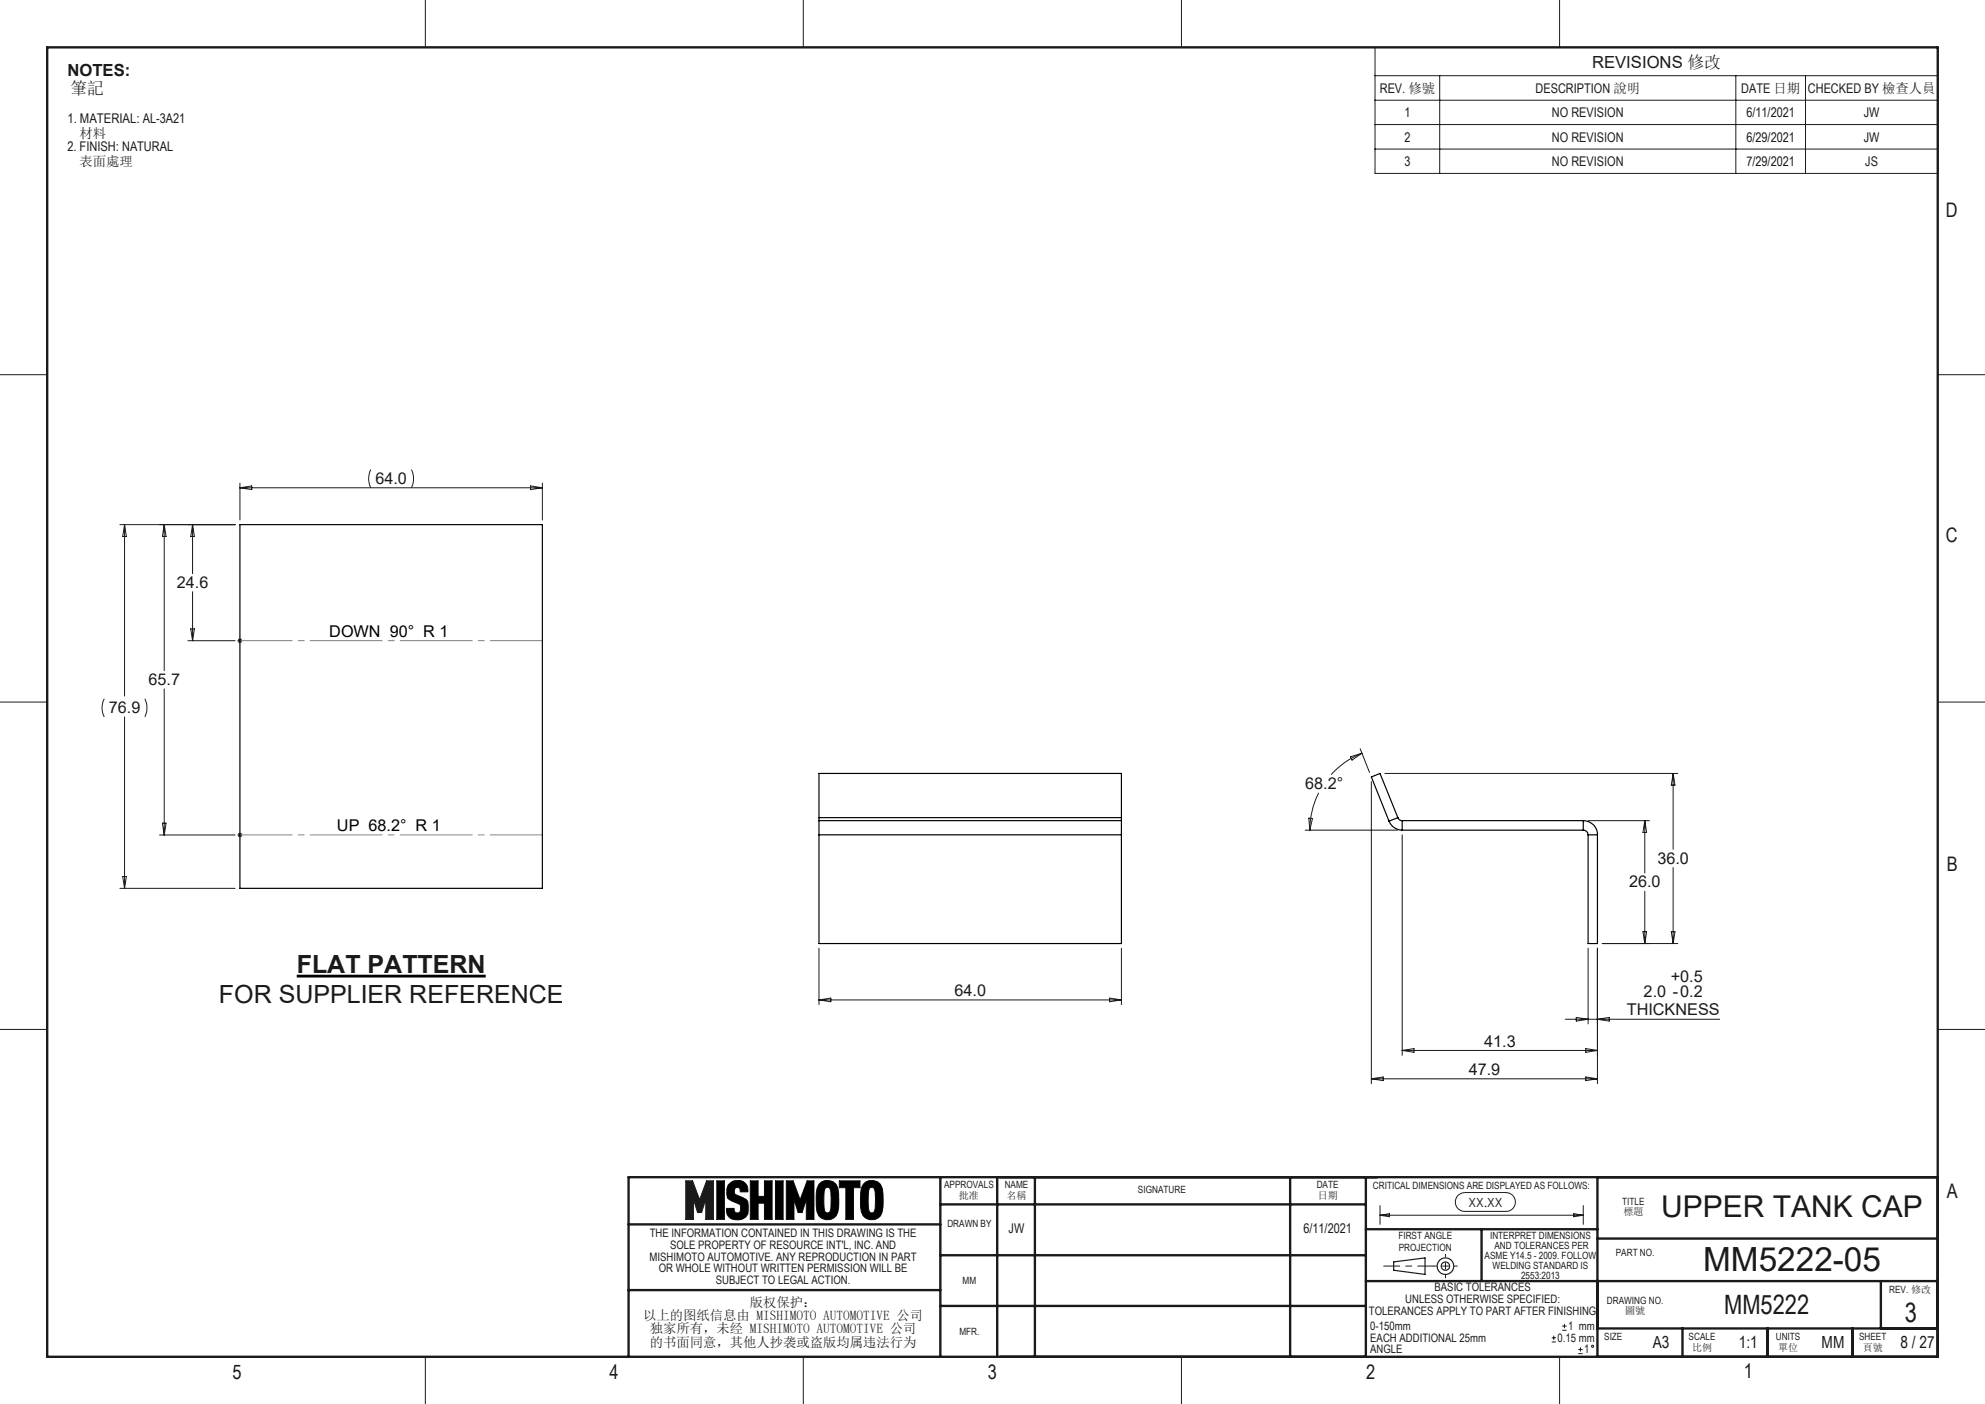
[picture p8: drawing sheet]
<svg xmlns="http://www.w3.org/2000/svg" width="420mm" height="297mm" viewBox="0 0 420 297" stroke-linecap="round" stroke-linejoin="round" font-family="sans-serif">
<g fill="none" stroke="#191924" stroke-width=".21">
<path d="M90 0v10M170 0v10M250 0v10M330 0v10M0 79.3h10M410 79.3h10M0 148.5h10M410 148.5h10M0 217.8h10M410 217.8h10M145.1 249.8h1.4l1.5 4 1.5-4h1.5v8.1h-1.7v-4.2l-.9 2.8h-.8l-.9-2.8v4.2h-1.6zM151.7 249.8h1.6v8.1h-1.6z"/>
<path d="M154.1 250.6a2.28 2.28 0 0 1 2.7-.8 2.28 2.28 0 0 1 1.5 2.3h-1.7a.73 .73 0 0 0-.8-.9 1.09 1.09 0 0 0-.2 1.5l2.3 1a3.5 3.5 0 0 1 .4 2.6 2.4 2.4 0 0 1-3.6 1.5 2.02 2.02 0 0 1-1-2.2h1.6a.78 .78 0 0 0 .5 1h.5a1.38 1.38 0 0 0 .1-1.9l-1.5-.6-1-.7-.1-2zM158.8 249.8h1.6v3.3h1.3v-3.3h1.7v8.1h-1.7v-3.4h-1.3v3.4h-1.6zM164.1 249.8h1.6v8.1h-1.6zM166.4 249.8h1.4l1.5 4 1.5-4h1.4v8.1h-1.6v-4.2l-.9 2.8h-.8l-.9-2.8v4.2h-1.6zM173.3 250.5a2.41 2.41 0 0 1 2.8-.5 2.41 2.41 0 0 1 1.3 2.6 8.3 8.3 0 0 1-.5 4.6 2.41 2.41 0 0 1-2.9 .6 2.41 2.41 0 0 1-1.3-2.6 8.2 8.2 0 0 1 .6-4.7zM174.7 251.2h.7l.2 .3 .2 .7v2.7l-.2 1.4a.66 .66 0 0 1-1.1 0l-.2-2.1v-1.4l.2-1.3zM177.6 249.8h4.4v1.4h-1.4v6.7h-1.6v-6.7h-1.4zM182.7 250.5a2.41 2.41 0 0 1 2.8-.5 2.41 2.41 0 0 1 1.3 2.6 8.3 8.3 0 0 1-.5 4.6 2.43 2.43 0 0 1-2.9 .6 2.43 2.43 0 0 1-1.3-2.6 8.5 8.5 0 0 1 .6-4.7zM184.1 251.2h.7l.2 .3a8.3 8.3 0 0 1-.2 5h-.7l-.2-.2-.1-.8v-3.4zM292 255v4M308.6 252.8l.7-.4 .6-.1h8.7a1.99 1.99 0 0 1 2 2 1.99 1.99 0 0 1-2 2h-8.7a1.98 1.98 0 0 1-1.9-1.3 1.98 1.98 0 0 1 .6-2.2zM335 255v4"/>
<path d="M90 287v10M170 287v10M250 287v10M330 287v10"/>
</g>
<g fill="none" stroke="#191924" stroke-width=".25">
<path d="M294.9 266.9l6.6-.8v3.5l-6.6-.9z"/>
<circle cx="305.8" cy="267.8" r="1.76"/>
<circle cx="305.8" cy="267.8" r=".87"/>
</g>
<path d="M303.4 267.8h5M305.9 265.3v5" fill="none" stroke="#191924" stroke-width=".21" stroke-dasharray="15.2 1.3 1.3 1.3" stroke-dashoffset="14.6"/>
<path d="M303.4 267.8h-10.6" fill="none" stroke="#191924" stroke-width=".21" stroke-dasharray="15.2 1.3 1.3 1.3" stroke-dashoffset="11.9"/>
<g fill="none" stroke="#191924" stroke-width=".5">
<path d="M10 10h400v277h-400zM133 259h66M199 254.8h90M199 249v38M211 249v38M219 249v38M273 249v38M289 249v38M338 249v38M410 249h-277v38M133 272.9h66M199 265.5h90"/>
<path d="M199 276.3h90M289 271h121M289 260h49M313.5 260v11M338 262h72M398 271v10M338 281h72M356 281v6M374 281v6M392 281v6"/>
</g>
<path d="M151.7 249.8v8.1h1.6v-8.1zM154.3 250.4a3.2 3.2 0 0 0-.1 3.3l2.1 1a1.27 1.27 0 0 1 .3 1.5l-.3 .4-.6-.1-.3-.4-.1-.5h-1.6v.5a2.13 2.13 0 0 0 2.9 1.9 2.06 2.06 0 0 0 1.7-2.6v-.2a1.6 1.6 0 0 0-1.3-1.9l-1.5-.7-.1-.9 .3-.5h.7l.2 .4v.5h1.7a2.13 2.13 0 0 0-2.8-2.4l-.5 .2zM158.7 249.8v8.1h1.7v-3.4h1.3v3.4h1.7v-8.1h-1.7v3.3h-1.3v-3.3zM164.1 249.8v8.1h1.6v-8.1zM166.4 249.8v8.1h1.6v-4.2l.9 2.8h.8l.9-2.8v4.2h1.6v-8.1h-1.4l-1.5 4-1.5-4zM173.4 250.4a5.7 5.7 0 0 0-.7 3.9 3.9 3.9 0 0 0 1 3.3 2.4 2.4 0 0 0 2.5 .1 2.4 2.4 0 0 0 1.2-2.2v-.3a9.8 9.8 0 0 0-.4-4.6 2.37 2.37 0 0 0-3.6-.2zM174.7 251.3l.6-.1a.79 .79 0 0 1 .5 1l.1 1.6a4.5 4.5 0 0 1-.4 2.6l-.6 .1a1.12 1.12 0 0 1-.6-1.3v-1.3a4.2 4.2 0 0 1 .4-2.6zM177.6 249.8v1.4h1.4v6.7h1.6v-6.7h1.4v-1.4zM182.8 250.4a5.7 5.7 0 0 0-.7 3.9 3.4 3.4 0 0 0 1.2 3.5 2.44 2.44 0 0 0 2.6-.2 2.44 2.44 0 0 0 .9-2.4 9.8 9.8 0 0 0-.4-4.6 2.37 2.37 0 0 0-3.6-.2zM184 251.4l.3-.2h.4a.96 .96 0 0 1 .5 1v1.6a4.5 4.5 0 0 1-.3 2.6l-.7 .1a1.28 1.28 0 0 1-.5-1.3v-1.8a3.1 3.1 0 0 1 .3-2z" fill-rule="evenodd" fill="#000"/>
<path d="M145.1 249.8h1.4l1.5 4 1.5-4h1.5v8.1h-1.7v-4.2l-.9 2.8h-.8l-.9-2.8v4.2h-1.6z" fill-rule="evenodd" fill="#191924"/>
<path d="M62.8 206.5h40" fill="none" stroke="#000" stroke-width=".59"/>
<g fill="none" stroke="#191924" stroke-width=".21">
<path d="M290.9 10h119.1v26.7h-119.1zM290.9 16h119.1M304.6 16v20.7M367.3 16v20.7M382 16v20.7M290.9 21.2h119.1M290.9 26.3h119.1M290.9 31.5h119.1M78.5 99.3a4.2 4.2 0 0 0 0 3.9M87.1 99.3l.1 .3a4.5 4.5 0 0 1-.1 3.6M26.4 111l.3 2.5h-.7zM26.4 111v36.2"/>
<path d="M34.7 111l.4 2.5h-.7zM34.7 111v30.9M40.7 111v10.4M40.7 111l.4 2.5h-.7zM49.7 111h-24.3M50.8 102.2v7.8M50.8 103.2h64M50.8 103.2l2.5-.4v.8zM112.3 102.8l2.5 .4-2.5 .4zM114.8 102.2v7.8M39.8 135.5h9.9M40.4 133h.7l-.4 2.5z"/>
<path d="M40.7 125.2v10.3M50.2 135.5h1.1M50.4 135.2l.7 .7M50.8 135v1.1M51.1 135.2l-.7 .7M22 147.8a4.2 4.2 0 0 0 0 3.9M26.4 151.7v36.2M30.7 147.8a4.6 4.6 0 0 1 0 3.9M34.7 145.7v30.9M287.8 158.4l2 5M288.1 159.3a17 17 0 0 0-6.4 4.6M33.8 176.6h15.9"/>
<path d="M34.4 174.1h.7l-.4 2.5zM50.2 176.6h1.1M50.4 176.3l.7 .7M50.8 176.1v1M51.1 176.3l-.7 .7M276.2 175.6h19.5M276.9 173.1h.8l-.6 2.5zM279 167.7a18.1 18.1 0 0 0-1.9 7.9M285.7 160.1l2.4-.8-2 1.5zM290.2 165.3v63.9M293 163.6h62M296.7 176.6v46.6"/>
<path d="M336 173.6h13M348 173.6v11.1M348 173.6l.4 2.5h-.8zM354 163.6v16.1M354 163.6l.4 2.5h-.8zM25.4 187.9h24.3M26 185.4h.7l-.3 2.5zM339 199.6h16M347.6 197.1h.8l-.4 2.5zM348 188.5v11.1M353.6 197.1h.8l-.4 2.5zM354 183.5v16.1"/>
<path d="M173.3 200.6v11.9M173.3 211.5h64M173.3 211.5l2.5-.4v.8zM234.8 211.1l2.5 .4-2.5 .4zM237.3 200.6v11.9M331.2 215.6h32.7M333.5 215.2l2.5 .4-2.5 .4zM336 200.6v16M338 200.6v28.6M338 215.6l2.5-.4v.8zM290.2 228.2h47.8M290.2 228.2l2.5-.4v.8z"/>
<path d="M296.7 222.2h41.3M296.7 222.2l2.5-.4v.8zM335.5 227.8l2.5 .4-2.5 .4zM335.5 221.8l2.5 .4-2.5 .4zM292 257.1h43M292 257.1l2-.4v.7zM333 256.7l2 .4-2 .3zM328.3 283.9h.9M328.3 283h.9M328.8 282.5v.9M330.6 281.4h.9M330.6 280.5h.9"/>
<path d="M331 280.1v.8M333.9 286.3h1M333.9 285.5h1M334.4 285v.9"/>
<circle cx="337" cy="284.8" r=".22"/>
</g>
<path d="M50.8 135.5h64M114.8 176.6h-64" fill="none" stroke="#808080" stroke-width=".21" stroke-dasharray="15.2 1.3 1.3 1.3" stroke-dashoffset="4.2"/>
<g fill="none" stroke="#000" stroke-width=".25">
<path d="M50.8 111h64v76.9h-64zM173.3 173.6v3M173.3 173v.6M173.3 173.6h64M173.3 176.6v23h64v-23M173.3 176.6h64M173.3 173v-9.4h64v9.4M173.3 173h64M237.3 173.6v3M237.3 173v.6M293.9 173.7a3 3 0 0 0 2.8 1.9M295.8 173a.97 .97 0 0 0 .9 .6"/>
<path d="M295.8 173l-1.9 .7M295.8 173l-3.8-9.4-1.8 .8 3.7 9.3M296.7 173.6h38.3M296.7 175.6h38.3M296.7 173.6v2M335 175.6a1.02 1.02 0 0 1 1 1M335 173.6a3 3 0 0 1 3 3M335 173.6v2M336 176.6v23h2v-23M336 176.6h2"/>
</g>
<text font-size="7.1" fill="#191924" x="360.4" y="268.8">MM5222-05</text>
<text font-size="6.3" fill="#191924" x="351.5" y="257.5">UPPER TANK CAP</text>
<g font-size="5.6" fill="#191924">
<text x="364.8" y="278">MM5222</text>
<text x="403" y="279.5">3</text>
</g>
<g font-size="5.3" fill="#191924">
<text x="62.8" y="205.9">FLAT PATTERN</text>
<text x="46.3" y="212.2">FOR SUPPLIER REFERENCE</text>
</g>
<g font-size="4.2" fill="#191924">
<text x="411.7" y="45.9">D</text>
<text x="411.7" y="114.7">C</text>
<text x="411.9" y="184.3">B</text>
<text x="411.9" y="253.4">A</text>
<text x="49.2" y="291.7">5</text>
<text x="129" y="291.7">4</text>
<text x="209" y="291.7">3</text>
<text x="289.1" y="291.7">2</text>
<text x="369" y="291.5">1</text>
</g>
<g font-size="3.5" fill="#191924">
<text x="14.3" y="16">NOTES:</text>
<text x="336.9" y="14.4">REVISIONS 修改</text>
<text x="14.9" y="19.8">筆記</text>
<text x="349.7" y="285.2">A3</text>
<text x="367.9" y="285.2">1:1</text>
<text x="385.4" y="285.2">MM</text>
<text x="402.1" y="285.2">8 / 27</text>
</g>
<g font-size="3.4" fill="#191924">
<text x="79.4" y="102.4">64.0</text>
<text x="37.4" y="124.4">24.6</text>
<text x="31.4" y="144.9">65.7</text>
<text x="23" y="150.9">76.9</text>
<text x="276.1" y="166.9">68.2°</text>
<text x="350.7" y="182.7">36.0</text>
<text x="344.7" y="187.7">26.0</text>
<text x="353.5" y="207.7">+0.5</text>
<text x="202" y="210.7">64.0</text>
<text x="344.2" y="214.8">THICKNESS</text>
<text x="347.8" y="211">2.0 -0.2</text>
<text x="314" y="221.4">41.3</text>
<text x="310.8" y="227.4">47.9</text>
</g>
<g font-size="3.4">
<text x="69.7" y="134.8">DOWN 90° R 1</text>
<text x="71.3" y="175.8">UP 68.2° R 1</text>
</g>
<g font-size="2.8" fill="#191924">
<text x="291.9" y="19.7">REV. 修號</text>
<text x="324.9" y="19.7">DESCRIPTION 說明</text>
<text x="368.4" y="19.7">DATE 日期</text>
<text x="382.5" y="19.7">CHECKED BY 檢查人員</text>
<text x="14.3" y="26.1">1. MATERIAL: AL-3A21</text>
<text x="16.8" y="29.2">材料</text>
<text x="297.1" y="24.8">1</text>
<text x="297.1" y="30">2</text>
<text x="328.4" y="24.8">NO REVISION</text>
<text x="328.4" y="30">NO REVISION</text>
<text x="369.5" y="24.8">6/11/2021</text>
<text x="369.5" y="30">6/29/2021</text>
<text x="394.3" y="24.8">JW</text>
<text x="394.3" y="30">JW</text>
<text x="14.3" y="32">2. FINISH: NATURAL</text>
<text x="16.8" y="35">表面處理</text>
<text x="297.1" y="35.1">3</text>
<text x="328.4" y="35.1">NO REVISION</text>
<text x="369.5" y="35.1">7/29/2021</text>
<text x="394.7" y="35.1">JS</text>
<text x="213.4" y="260.8">JW</text>
<text x="275.8" y="260.9">6/11/2021</text>
<text x="136.1" y="279.2">以上的图纸信息由 MISHIMOTO AUTOMOTIVE 公司</text>
<text x="158.6" y="276.4">版权保护：</text>
<text x="137.5" y="282.1">独家所有，未经 MISHIMOTO AUTOMOTIVE 公司</text>
<text x="137.5" y="284.9">的书面同意，其他人抄袭或盗版均属违法行为</text>
</g>
<text font-size="2.7" fill="#191924" x="310.7" y="255.3">XX.XX</text>
<g font-size="2.5" fill="#191924">
<text x="137.5" y="261.7">THE INFORMATION CONTAINED IN THIS DRAWING IS THE</text>
<text x="137.5" y="266.7">MISHIMOTO AUTOMOTIVE. ANY REPRODUCTION IN PART</text>
<text x="139.4" y="269.1">OR WHOLE WITHOUT WRITTEN PERMISSION WILL BE</text>
<text x="141.8" y="264.2">SOLE PROPERTY OF RESOURCE INT'L, INC. AND</text>
<text x="151.5" y="271.6">SUBJECT TO LEGAL ACTION.</text>
<text x="297.3" y="275.6">UNLESS OTHERWISE SPECIFIED:</text>
<text x="303.5" y="273.2">BASIC TOLERANCES</text>
<text x="289.6" y="278.1">TOLERANCES APPLY TO PART AFTER FINISHING</text>
<text x="289.9" y="281.3">0-150mm</text>
<text x="331.8" y="281.3">1 mm</text>
<text x="289.9" y="283.8">EACH ADDITIONAL 25mm</text>
<text x="289.9" y="286.3">ANGLE</text>
<text x="329.5" y="283.8">0.15 mm</text>
<text x="335.2" y="286.3">1</text>
</g>
<g font-size="2.1" fill="#191924">
<text x="199.8" y="251.4">APPROVALS</text>
<text x="212.6" y="251.4">NAME</text>
<text x="278.6" y="251.3">DATE</text>
<text x="290.5" y="251.4">CRITICAL DIMENSIONS ARE DISPLAYED AS FOLLOWS:</text>
<text x="202.9" y="253.7">批准</text>
<text x="213" y="253.7">名稱</text>
<text x="240.8" y="252.3">SIGNATURE</text>
<text x="278.8" y="253.6">日期</text>
<text x="343.3" y="254.8">TITLE</text>
<text x="343.5" y="257.1">標題</text>
<text x="200.4" y="259.5">DRAWN BY</text>
<text x="295.9" y="262.1">FIRST ANGLE</text>
<text x="315.3" y="262.1">INTERPRET DIMENSIONS</text>
<text x="296" y="264.6">PROJECTION</text>
<text x="314.1" y="266.3">ASME Y14.5 - 2009. FOLLOW</text>
<text x="315.8" y="268.5">WELDING STANDARD IS</text>
<text x="316.2" y="264.2">AND TOLERANCES PER</text>
<text x="341.9" y="265.7">PART NO.</text>
<text x="203.7" y="271.6">MM</text>
<text x="321.8" y="270.6">2553:2013</text>
<text x="340" y="275.8">DRAWING NO.</text>
<text x="399.7" y="273.5">REV. 修改</text>
<text x="343.9" y="278.1">圖號</text>
<text x="203" y="282.3">MFR.</text>
<text x="339.4" y="283.5">SIZE</text>
<text x="357.3" y="283.5">SCALE</text>
<text x="358" y="285.8">比例</text>
<text x="375.7" y="283.5">UNITS</text>
<text x="376.2" y="285.8">單位</text>
<text x="393.4" y="283.5">SHEET</text>
<text x="394.1" y="285.8">頁號</text>
</g>
</svg>
